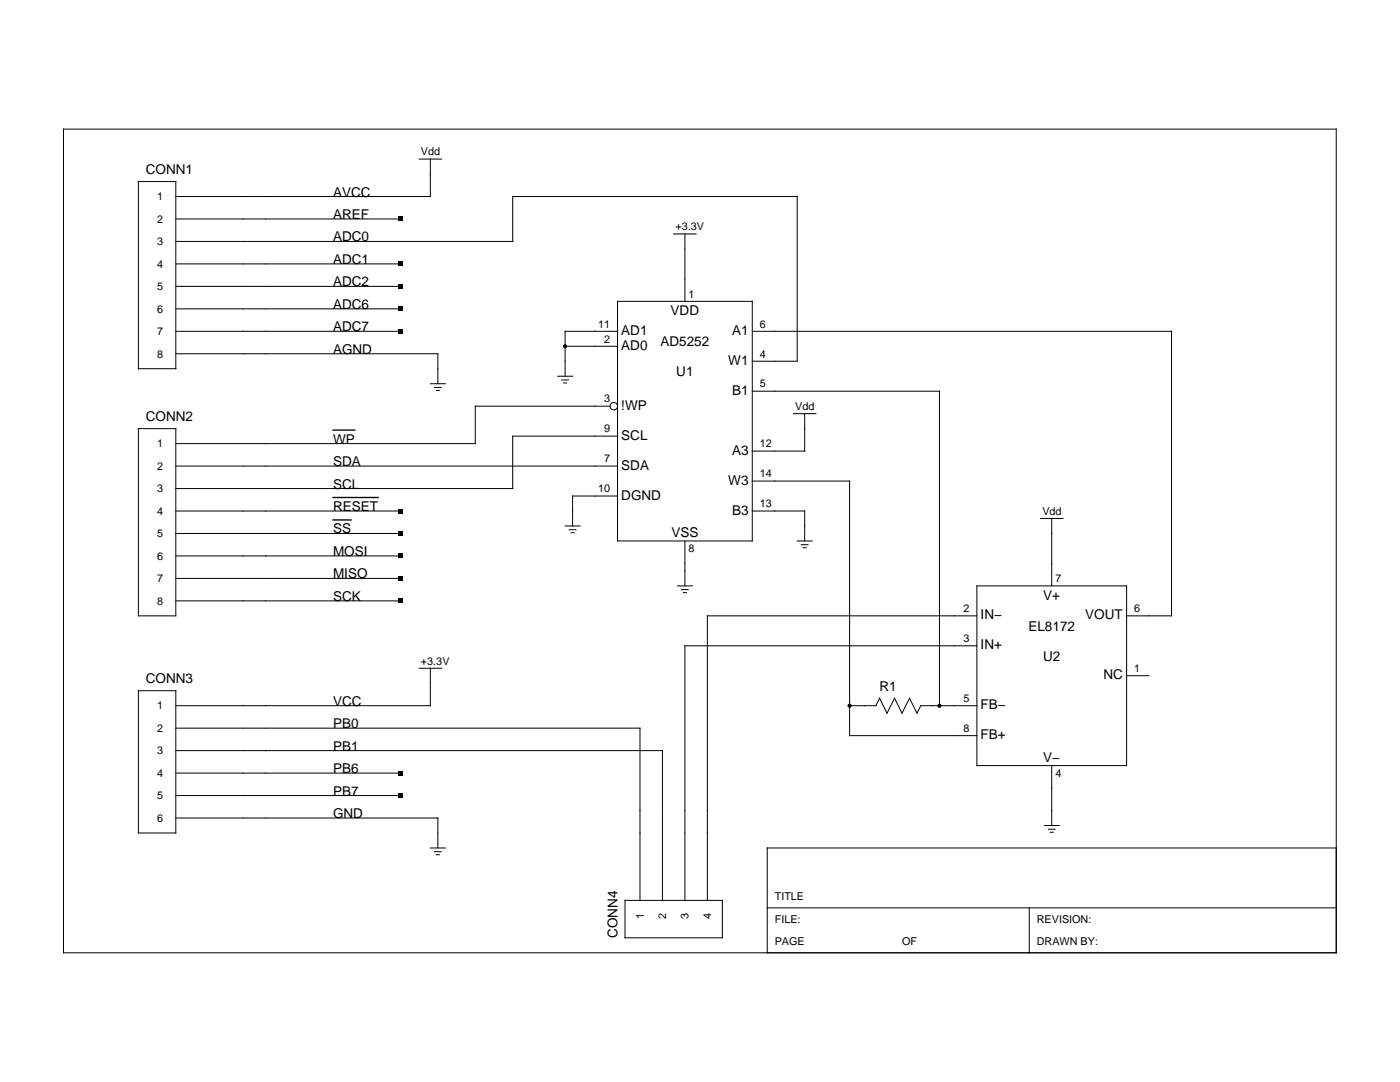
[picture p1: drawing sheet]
<svg xmlns="http://www.w3.org/2000/svg" width="279mm" height="216mm" viewBox="0 0 279 216" stroke-linecap="round" stroke-linejoin="round" font-family="sans-serif">
<g fill="none" stroke="#000" stroke-width=".2">
<path d="M12.7 25.8h254v164.3h-254zM27.6 36.2h7.5v37.4h-7.5zM83.6 31.7h4.5M85.9 31.7v7.5h-50.8M35.1 43.7h44.8M35.1 52.7h44.8M35.1 48.2h67.2v-9h56.8v32.9h-9M35.1 57.1h44.8M134.4 46.7h4.5M136.7 46.7v13.4M35.1 61.6h44.8M35.1 70.6h52.3v6"/>
<path d="M35.1 66.1h44.8M85.9 76.6h3M86.7 77.3h1.4M87.1 77.9h.6M111.3 75.1h3M112.1 75.8h1.4M112.5 76.4h.6M112.8 69.1h10.4M123.2 66.1h-10.4v9M123.2 60.1h26.9v47.8h-26.9zM150.1 66.1h83.7v56.8h-9M150.1 78.1h37.4v62.7"/>
<path d="M27.6 85.5h7.5v37.4h-7.5zM35.1 93h88.1M121.7 81h-26.8v7.5h-59.8M123.2 87h-20.9v10.5h-67.2M123.2 99h-8.9v6M150.1 96h19.5v50.8h25.4M158.4 82.5h4.4M160.6 82.5v7.5h-10.5M35.1 102h44.8M35.1 110.9h44.8M35.1 119.9h44.8M35.1 106.4h44.8"/>
<path d="M35.1 115.4h44.8M112.8 105h3M113.6 105.7h1.3M114 106.3h.6M135.2 116.9h3M136 117.7h1.4M136.4 118.3h.6M136.7 107.9v9M150.1 102h10.5v5.9M159.1 107.9h3M159.9 108.7h1.4M160.3 109.3h.6"/>
<path d="M195 116.9h29.8v35.9h-29.8zM207.7 103.5h4.4M209.9 103.5v13.4M27.6 137.8h7.5v28.4h-7.5zM83.6 133.3h4.5M85.9 133.3v7.5h-50.8M175.5 139.3l1.5 3 1.5-3 1.5 3 1.5-3 1.5 3 .8-1.5h11.2M175.5 139.3l-.7 1.5M195 122.9h-53.8v56.8M195 128.9h-58.3v50.8M224.8 134.8h4.5M35.1 145.3h92.6v34.4"/>
<path d="M35.1 154.3h44.8M35.1 149.8h97.1v29.9M35.1 158.7h44.8M169.6 140.8h5.2M209.9 152.8v11.9M35.1 163.2h52.3v6M85.9 169.2h3M86.7 169.9h1.4M87.1 170.5h.6M124.7 179.7h19.5v7.4h-19.5zM208.4 164.7h3M209.2 165.5h1.4"/>
<path d="M209.6 166.1h.6M266.7 169.2h-113.6v20.9M153.1 181.2h113.6M205.4 181.2v8.9"/>
<circle cx="122.5" cy="81" r=".75"/>
</g>
<path d="M66.5 85.8h4.3M66.5 99.3h9M66.5 103.8h3.6" fill="none" stroke="#000" stroke-width=".27"/>
<g fill="#000">
<path d="M79.5 43.2h.9v.9h-.9zM79.5 52.2h.9v.9h-.9zM79.5 56.7h.9v.9h-.9zM79.5 61.2h.9v.9h-.9zM79.5 65.7h.9v.9h-.9zM79.5 101.5h.9v.9h-.9zM79.5 106h.9v.9h-.9zM79.5 110.5h.9v.9h-.9zM79.5 115h.9v.9h-.9zM79.5 119.4h.9v.9h-.9zM79.5 153.8h.9v.9h-.9zM79.5 158.3h.9v.9h-.9z"/>
<circle cx="112.8" cy="69.1" r=".37"/>
<circle cx="169.6" cy="140.8" r=".37"/>
<circle cx="187.5" cy="140.8" r=".37"/>
</g>
<g font-size="2.7">
<text x="29.1" y="34.7">CONN1</text>
<text x="66.5" y="39.2">AVCC</text>
<text x="66.5" y="43.7">AREF</text>
<text x="66.5" y="48.2">ADC0</text>
<text x="66.5" y="52.7">ADC1</text>
<text x="66.5" y="57.1">ADC2</text>
<text x="66.5" y="61.6">ADC6</text>
<text x="133.8" y="62.8">VDD</text>
<text x="66.5" y="66.1">ADC7</text>
<text x="66.5" y="70.6">AGND</text>
<text x="124" y="69.8">AD0</text>
<text x="124" y="66.8">AD1</text>
<text x="131.8" y="69.1">AD5252</text>
<text x="146.1" y="66.8">A1</text>
<text x="135" y="75.1">U1</text>
<text x="145.3" y="72.8">W1</text>
<text x="124" y="81.8">!WP</text>
<text x="146.1" y="78.8">B1</text>
<text x="29.1" y="84">CONN2</text>
<text x="66.5" y="88.5">WP</text>
<text x="124" y="87.7">SCL</text>
<text x="66.5" y="93">SDA</text>
<text x="124" y="93.7">SDA</text>
<text x="146.1" y="90.7">A3</text>
<text x="66.5" y="97.5">SCL</text>
<text x="66.5" y="102">RESET</text>
<text x="124" y="99.7">DGND</text>
<text x="145.3" y="96.7">W3</text>
<text x="66.5" y="106.4">SS</text>
<text x="134" y="107.2">VSS</text>
<text x="146.1" y="102.7">B3</text>
<text x="66.5" y="110.9">MOSI</text>
<text x="66.5" y="115.4">MISO</text>
<text x="66.5" y="119.9">SCK</text>
<text x="208.2" y="119.6">V+</text>
<text x="195.7" y="123.6">IN−</text>
<text x="205.2" y="125.9">EL8172</text>
<text x="216.6" y="123.6">VOUT</text>
<text x="195.7" y="129.6">IN+</text>
<text x="208.2" y="131.8">U2</text>
<text x="29.1" y="136.3">CONN3</text>
<text x="175.5" y="137.8">R1</text>
<text x="220.2" y="135.6">NC</text>
<text x="66.5" y="140.8">VCC</text>
<text x="195.7" y="141.5">FB−</text>
<text x="66.5" y="145.3">PB0</text>
<text x="66.5" y="149.8">PB1</text>
<text x="195.7" y="147.5">FB+</text>
<text x="66.5" y="154.3">PB6</text>
<text x="208.2" y="152">V−</text>
<text x="66.5" y="158.7">PB7</text>
<text x="66.5" y="163.2">GND</text>
<text x="123.2" y="187.1" transform="rotate(-90 123.2 187.1)">CONN4</text>
</g>
<g font-size="2.2">
<text x="84" y="31">Vdd</text>
<text x="31.4" y="40">1</text>
<text x="31.4" y="44.4">2</text>
<text x="134.8" y="45.9">+3.3V</text>
<text x="31.4" y="53.4">4</text>
<text x="31.4" y="48.9">3</text>
<text x="31.4" y="57.9">5</text>
<text x="137.4" y="59.4">1</text>
<text x="31.4" y="62.4">6</text>
<text x="119.3" y="65.4">11</text>
<text x="151.6" y="65.4">6</text>
<text x="31.4" y="71.3">8</text>
<text x="31.4" y="66.9">7</text>
<text x="120.5" y="68.3">2</text>
<text x="151.6" y="71.3">4</text>
<text x="151.6" y="77.3">5</text>
<text x="120.5" y="80.3">3</text>
<text x="158.7" y="81.8">Vdd</text>
<text x="31.4" y="89.3">1</text>
<text x="120.5" y="86.3">9</text>
<text x="151.6" y="89.3">12</text>
<text x="31.4" y="93.7">2</text>
<text x="120.5" y="92.3">7</text>
<text x="151.6" y="95.2">14</text>
<text x="31.4" y="98.2">3</text>
<text x="119.3" y="98.2">10</text>
<text x="151.6" y="101.2">13</text>
<text x="31.4" y="102.7">4</text>
<text x="31.4" y="107.2">5</text>
<text x="208" y="102.7">Vdd</text>
<text x="31.4" y="111.7">6</text>
<text x="137.4" y="110.2">8</text>
<text x="31.4" y="116.2">7</text>
<text x="210.6" y="116.2">7</text>
<text x="31.4" y="120.6">8</text>
<text x="192.3" y="122.1">2</text>
<text x="226.3" y="122.1">6</text>
<text x="192.3" y="128.1">3</text>
<text x="84" y="132.6">+3.3V</text>
<text x="226.3" y="134.1">1</text>
<text x="31.4" y="141.6">1</text>
<text x="192.3" y="140.1">5</text>
<text x="31.4" y="146">2</text>
<text x="192.3" y="146">8</text>
<text x="31.4" y="155">4</text>
<text x="31.4" y="150.5">3</text>
<text x="210.6" y="155">4</text>
<text x="31.4" y="159.5">5</text>
<text x="31.4" y="164">6</text>
<text x="154.6" y="179.7">TITLE</text>
<text x="128.5" y="183.4" transform="rotate(-90 128.5 183.4)">1</text>
<text x="133" y="183.4" transform="rotate(-90 133 183.4)">2</text>
<text x="137.4" y="183.4" transform="rotate(-90 137.4 183.4)">3</text>
<text x="141.9" y="183.4" transform="rotate(-90 141.9 183.4)">4</text>
<text x="154.6" y="184.1">FILE:</text>
<text x="206.9" y="184.1">REVISION:</text>
<text x="154.6" y="188.6">PAGE</text>
<text x="180" y="188.6">OF</text>
<text x="206.9" y="188.6">DRAWN BY:</text>
</g>
</svg>
